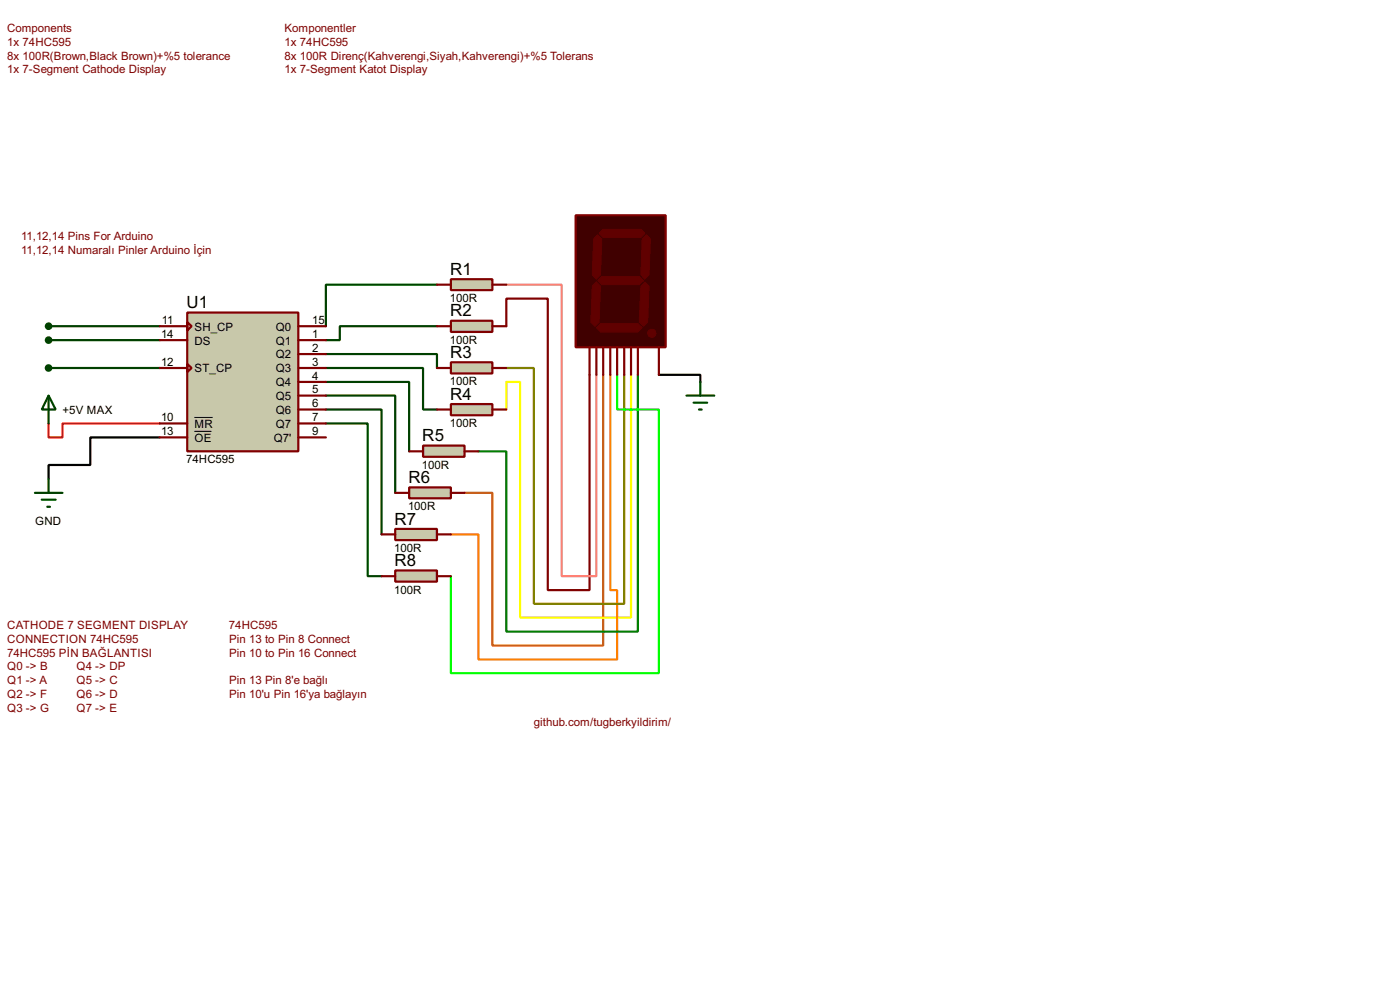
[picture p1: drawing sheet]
<svg xmlns="http://www.w3.org/2000/svg" width="256mm" height="180mm" viewBox="0 0 256 180" stroke-linecap="round" stroke-linejoin="round" font-family="sans-serif">
<path d="M8.9 77.5v2.6h2.6v-2.6h17.8" fill="none" stroke="#f00" stroke-width=".4"/>
<path d="M120.7 68.6h7.6v1.3M29.3 80.1h-12.7v5h-7.7v2.6" fill="none" stroke="#000" stroke-width=".4"/>
<g fill="none" stroke="#004000" stroke-width=".4">
<path d="M8.9 59.7h20.4M80.1 52.1h-20.4v7.6M80.1 59.7h-17.8v2.6h-2.6M8.9 72.4l1.3 2.6h-2.5zM8.9 62.3h20.4M8.9 67.4h20.4M8.9 72.4v5.1M59.7 64.8h20.4v2.6M59.7 67.4h17.8v7.6h2.6M59.7 69.9h15.3v12.7M59.7 72.4h12.7v17.8M59.7 75h10.2v22.8"/>
<path d="M59.7 77.5h7.7v28h2.5M6.4 90.2h5.1M7.7 91.5h2.5M8.7 92.8h.5M8.9 87.7v2.5"/>
</g>
<path d="M92.8 59.7v-5h7.6v53.3h7.6v-39.4" fill="none" stroke="#800000" stroke-width=".4"/>
<path d="M110.5 68.6v49.6h-20.3v-28h-5.1" fill="none" stroke="#c06000" stroke-width=".4"/>
<path d="M115.6 68.6v44.5h-20.3v-43.2h-2.5v5.1" fill="none" stroke="#ff0" stroke-width=".4"/>
<path d="M92.8 52.1h10.1v53.4h6.4v-36.9" fill="none" stroke="#ff8080" stroke-width=".4"/>
<path d="M111.8 68.6v39.4h1.3v12.7h-25.4v-22.9h-5.1" fill="none" stroke="#ff8000" stroke-width=".4"/>
<path d="M92.8 67.4h5v43.1h16.6v-41.9" fill="none" stroke="#808000" stroke-width=".4"/>
<path d="M116.9 68.6v47h-24.1v-33h-5.1" fill="none" stroke="#008000" stroke-width=".4"/>
<path d="M113.1 68.6v6.4h7.6v48.2h-38.1v-17.7" fill="none" stroke="#0f0" stroke-width=".4"/>
<path d="M34.3 57.2h20.4v25.4h-20.4z" fill="#c8c8aa" stroke="#800000" stroke-width=".4"/>
<g fill="none" stroke="#800000" stroke-width=".4">
<path d="M29.3 59.7h5M34.3 59l.8 .7-.8 .8zM54.7 59.7h5M29.3 62.3h5M29.3 67.4h5M29.3 77.5h5M34.3 66.6l.8 .8-.8 .7zM54.7 62.3h5M54.7 64.8h5M54.7 67.4h5M54.7 69.9h5M54.7 72.4h5"/>
<path d="M54.7 75h5M54.7 77.5h5M29.3 80.1h5M54.7 80.1h5"/>
</g>
<path d="M35.6 76.4h3.4M35.6 79h3.2" fill="none" stroke="#000" stroke-width=".18"/>
<path d="M82.6 51.1h7.6v2h-7.6z" fill="#c8c8aa" stroke="#800000" stroke-width=".4"/>
<path d="M80.1 52.1h2.5M90.2 52.1h2.6" fill="none" stroke="#800000" stroke-width=".4"/>
<path d="M82.6 58.7h7.6v2.1h-7.6z" fill="#c8c8aa" stroke="#800000" stroke-width=".4"/>
<path d="M80.1 59.7h2.5M90.2 59.7h2.6" fill="none" stroke="#800000" stroke-width=".4"/>
<path d="M82.6 66.3h7.6v2.1h-7.6z" fill="#c8c8aa" stroke="#800000" stroke-width=".4"/>
<path d="M80.1 67.4h2.5M90.2 67.4h2.6" fill="none" stroke="#800000" stroke-width=".4"/>
<path d="M82.6 74h7.6v2h-7.6z" fill="#c8c8aa" stroke="#800000" stroke-width=".4"/>
<path d="M80.1 75h2.5M90.2 75h2.6" fill="none" stroke="#800000" stroke-width=".4"/>
<path d="M77.5 81.6h7.6v2h-7.6z" fill="#c8c8aa" stroke="#800000" stroke-width=".4"/>
<path d="M75 82.6h2.5M85.1 82.6h2.6" fill="none" stroke="#800000" stroke-width=".4"/>
<path d="M75 89.2h7.6v2h-7.6z" fill="#c8c8aa" stroke="#800000" stroke-width=".4"/>
<path d="M72.4 90.2h2.6M82.6 90.2h2.5" fill="none" stroke="#800000" stroke-width=".4"/>
<path d="M72.4 96.8h7.7v2.1h-7.7z" fill="#c8c8aa" stroke="#800000" stroke-width=".4"/>
<path d="M69.9 97.8h2.5M80.1 97.8h2.5" fill="none" stroke="#800000" stroke-width=".4"/>
<path d="M105.5 39.4h16.5v24.2h-16.5z" fill="#400000" stroke="#800000" stroke-width=".4"/>
<g fill="#600000" stroke="#600000" stroke-width=".18">
<path d="M109.8 42.7l.7-.7h6.9l.8 .7-.8 .8h-6.9z" fill-rule="evenodd"/>
<path d="M117.7 43.7l.7-.7 .8 .7-.3 6.6-.7 .8-.8-.8z" fill-rule="evenodd"/>
<path d="M109.5 51.4l.8-.8h6.8l.8 .8-.8 .7h-6.8z" fill-rule="evenodd"/>
<path d="M108.8 43.7l.7-.7 .8 .7-.3 6.6-.7 .8-.8-.8z" fill-rule="evenodd"/>
<path d="M117.4 52.4l.8-.8 .7 .8-.2 6.6-.8 .7-.8-.7z" fill-rule="evenodd"/>
<path d="M109.3 60l.7-.8h6.9l.8 .8-.8 .8h-6.9z" fill-rule="evenodd"/>
<path d="M108.5 52.4l.8-.8 .7 .8-.2 6.6-.8 .7-.7-.7z" fill-rule="evenodd"/>
<circle cx="119.4" cy="61" r=".75"/>
</g>
<path d="M108 63.6v5M109.3 63.6v5M110.5 63.6v5M111.8 63.6v5M113.1 63.6v5M114.4 63.6v5M115.6 63.6v5M116.9 63.6v5M120.7 63.6v5" fill="none" stroke="#800000" stroke-width=".4"/>
<path d="M72.4 104.4h7.7v2.1h-7.7z" fill="#c8c8aa" stroke="#800000" stroke-width=".4"/>
<path d="M69.9 105.5h2.5M80.1 105.5h2.5" fill="none" stroke="#800000" stroke-width=".4"/>
<path d="M125.8 72.4h5.1M127.1 73.7h2.5M128.1 75h.5M128.3 69.9v2.5" fill="none" stroke="#004000" stroke-width=".4"/>
<g fill="#004000" stroke="#004000" stroke-width=".4">
<circle cx="8.9" cy="62.3" r=".5"/>
<circle cx="8.9" cy="59.7" r=".5"/>
<circle cx="8.9" cy="67.4" r=".5"/>
</g>
<g font-size="3.5">
<text x="82.5" y="50.3">R1</text>
<text x="34.2" y="56.4">U1</text>
<text x="82.5" y="57.9">R2</text>
<text x="82.5" y="65.5">R3</text>
<text x="82.5" y="73.2">R4</text>
<text x="77.4" y="80.8">R5</text>
<text x="74.8" y="88.4">R6</text>
<text x="72.3" y="96">R7</text>
<text x="72.3" y="103.6">R8</text>
</g>
<g font-size="2.4" fill="#800000">
<text x="1.3" y="5.8">Components</text>
<text x="52.1" y="5.8">Komponentler</text>
<text x="1.3" y="10.9">8x 100R(Brown,Black Brown)+%5 tolerance</text>
<text x="1.3" y="8.4">1x 74HC595</text>
<text x="52.1" y="10.9">8x 100R Direnç(Kahverengi,Siyah,Kahverengi)+%5 Tolerans</text>
<text x="52.1" y="8.4">1x 74HC595</text>
<text x="1.3" y="13.4">1x 7-Segment Cathode Display</text>
<text x="52.1" y="13.4">1x 7-Segment Katot Display</text>
<text x="3.9" y="43.9">11,12,14 Pins For Arduino</text>
<text x="3.9" y="46.5">11,12,14 Numaralı Pinler Arduino İçin</text>
<text x="1.3" y="115.1">CATHODE 7 SEGMENT DISPLAY</text>
<text x="1.3" y="117.6">CONNECTION 74HC595</text>
<text x="42" y="115.1">74HC595</text>
<text x="42" y="117.6">Pin 13 to Pin 8 Connect</text>
<text x="1.3" y="120.2">74HC595 PİN BAĞLANTISI</text>
<text x="1.3" y="125.2">Q1 -&gt; A</text>
<text x="1.3" y="122.7">Q0 -&gt; B</text>
<text x="14" y="125.2">Q5 -&gt; C</text>
<text x="14" y="122.7">Q4 -&gt; DP</text>
<text x="42" y="120.2">Pin 10 to Pin 16 Connect</text>
<text x="42" y="125.2">Pin 13 Pin 8'e bağlı</text>
<text x="1.3" y="130.3">Q3 -&gt; G</text>
<text x="1.3" y="127.8">Q2 -&gt; F</text>
<text x="14" y="127.8">Q6 -&gt; D</text>
<text x="14" y="130.3">Q7 -&gt; E</text>
<text x="42" y="127.8">Pin 10'u Pin 16'ya bağlayın</text>
<text x="97.8" y="132.9">github.com/tugberkyildirim/</text>
</g>
<g font-size="2.4">
<text x="29.7" y="59.3">11</text>
<text x="57.2" y="59.3">15</text>
<text x="82.4" y="55.3">100R</text>
<text x="29.5" y="61.9">14</text>
<text x="35.6" y="60.5">SH_CP</text>
<text x="35.6" y="63.1">DS</text>
<text x="50.5" y="60.5">Q0</text>
<text x="50.5" y="63.1">Q1</text>
<text x="50.5" y="65.6">Q2</text>
<text x="57.2" y="61.9">1</text>
<text x="57.2" y="64.4">2</text>
<text x="82.4" y="63">100R</text>
<text x="29.5" y="67">12</text>
<text x="35.6" y="68.1">ST_CP</text>
<text x="50.5" y="68.1">Q3</text>
<text x="50.5" y="70.7">Q4</text>
<text x="57.2" y="67">3</text>
<text x="57.2" y="69.5">4</text>
<text x="57.2" y="72">5</text>
<text x="82.4" y="70.6">100R</text>
<text x="11.5" y="75.8">+5V MAX</text>
<text x="29.5" y="77.1">10</text>
<text x="50.5" y="73.2">Q5</text>
<text x="50.5" y="75.8">Q6</text>
<text x="57.2" y="74.6">6</text>
<text x="57.2" y="77.1">7</text>
<text x="29.5" y="79.7">13</text>
<text x="35.6" y="78.3">MR</text>
<text x="35.6" y="80.8">OE</text>
<text x="50.1" y="80.8">Q7'</text>
<text x="50.5" y="78.3">Q7</text>
<text x="57.2" y="79.7">9</text>
<text x="82.4" y="78.2">100R</text>
<text x="34.1" y="84.8">74HC595</text>
<text x="77.3" y="85.8">100R</text>
<text x="74.8" y="93.4">100R</text>
<text x="6.4" y="96.1">GND</text>
<text x="72.2" y="101.1">100R</text>
<text x="72.2" y="108.7">100R</text>
</g>
</svg>
